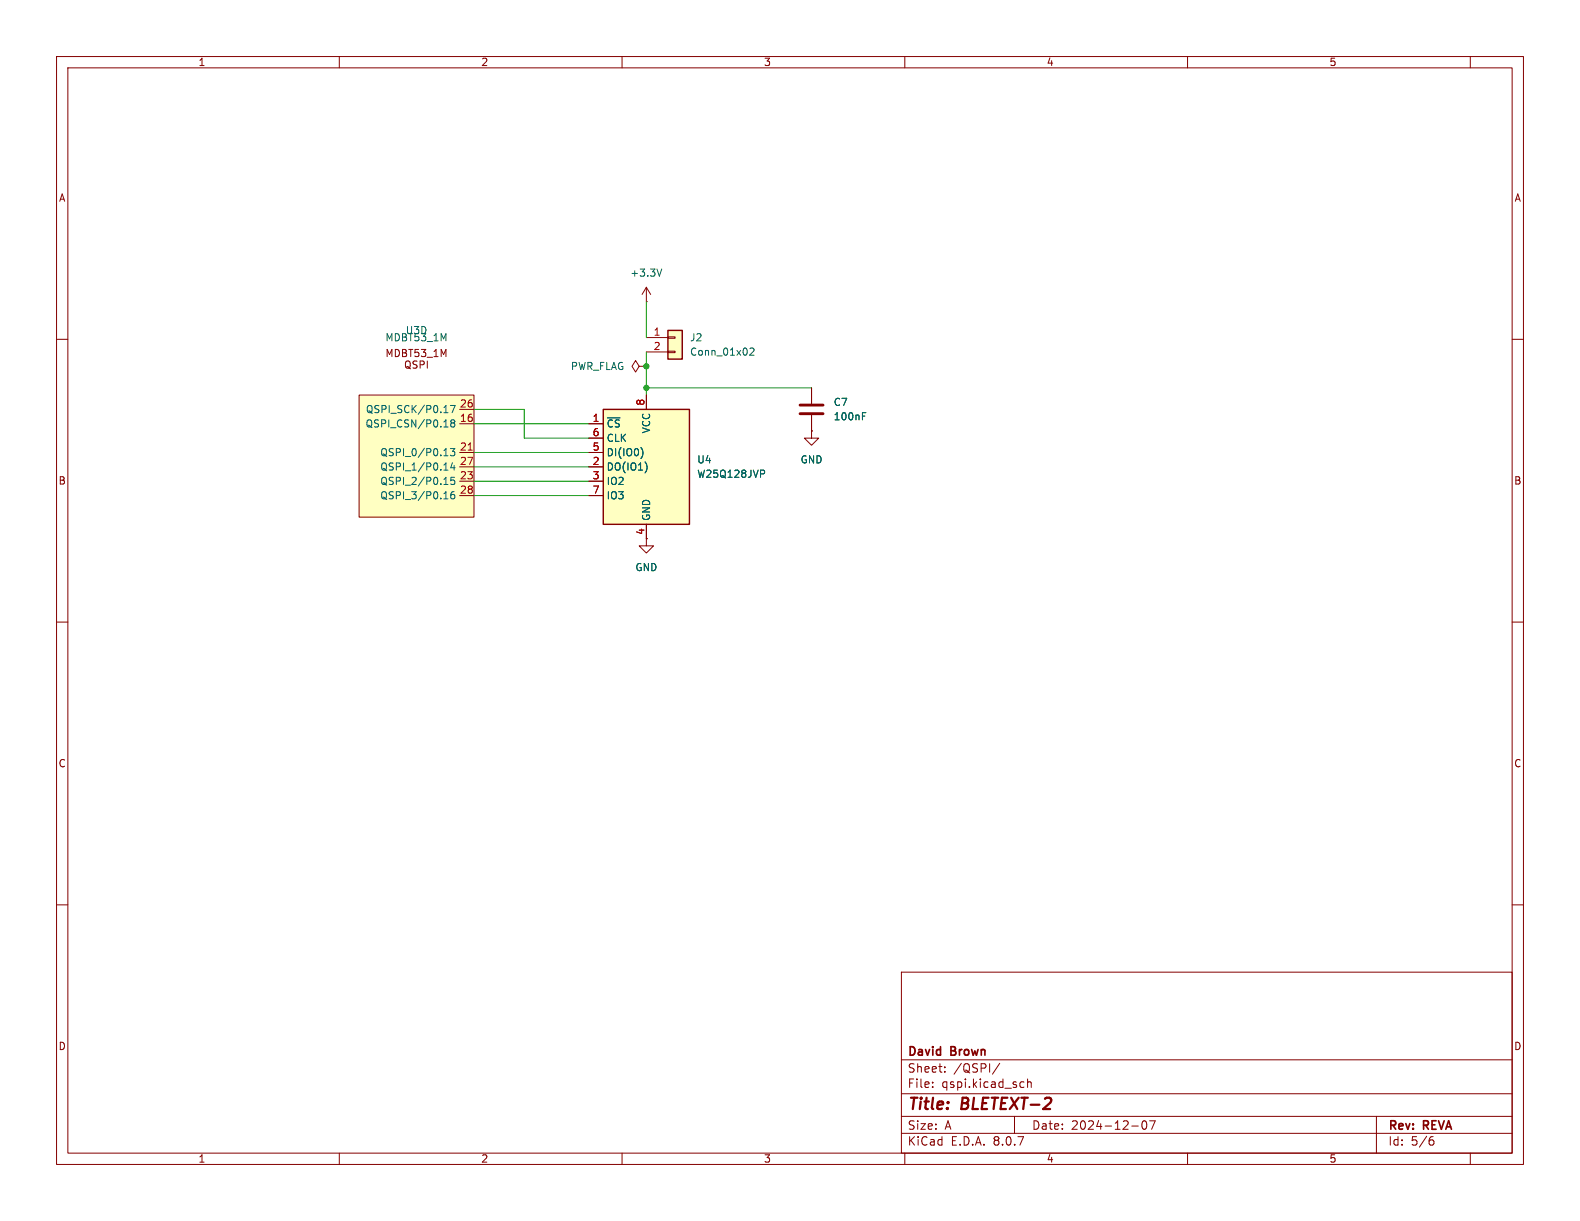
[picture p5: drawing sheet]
<svg xmlns="http://www.w3.org/2000/svg" width="279mm" height="216mm" viewBox="0 0 279 216" stroke-linecap="round" stroke-linejoin="round" font-family="sans-serif">
<g fill="none" stroke="#840000" stroke-width=".18">
<path d="M10 10h259.4v195.9h-259.4zM12 12h255.4v191.9h-255.4zM60 10v2M110 10v2M160 10v2M210 10v2M260 10v2M114.3 53.3h.1M114.3 50.8l-.8 1.3M114.3 50.8v2.5M114.3 50.8l.8 1.3M10 60h2"/>
<path d="M267.4 60h2M10 110h2M267.4 110h2M10 160h2M159.4 171.9h108v32h-108zM267.4 160h2M159.4 197.4h108M159.4 193.4h108M159.4 187.4h108M164.9 192.1v.2M164.9 191.4v.1M167.1 189.4v.2"/>
<path d="M167.1 188.7v.1M176.8 188l-1.3 1.9M179.4 197.4v3M180.6 191.3l.5 .1M181.1 192.2l-.5 .1M181.7 191.4l.2-.1 .4 .1 .1 .9M181.7 190.8v1.5M200.1 199.1h1.2M202.1 198.3l.2-.1a.81 .81 0 0 1 .6 .6 .81 .81 0 0 1-.3 .8l-.2 .1a.81 .81 0 0 1-.3-1.4zM203.3 198.2h1l-.7 1.5M243.4 197.4v6.5M60 203.9v2"/>
<path d="M110 203.9v2M159.4 200.4h108M160 203.9v2M210 203.9v2M253 201.6h.4l.2 .2-.1 .5-.5 .2M253.4 201l-.4 .1M260 203.9v2"/>
</g>
<path d="M117 47.6l-.4 1.2" fill="none" stroke="#006464" stroke-width=".18"/>
<path d="M118.1 58.4h2.5v5.1h-2.5z" fill="#ffffc2"/>
<path d="M114.3 59.7h3.8M118.1 59.6h1.3v.2h-1.3zM113 64.8l-.6-1-.6 1 .6 1 .6-1h1.3M114.3 64.8h.1M114.3 62.2h3.8M118.1 62.1h1.3v.3h-1.3z" fill="none" stroke="#840000" stroke-width=".18"/>
<path d="M118.1 58.4h2.5v5.1h-2.5z" fill="none" stroke="#840000" stroke-width=".25"/>
<path d="M132.6 61.7l.5-.2 .2 .4-.7 .9h.7" fill="none" stroke="#006464" stroke-width=".18"/>
<path d="M63.5 69.9h20.3v21.5h-20.3z" fill="#ffffc2"/>
<g fill="none" stroke="#840000" stroke-width=".18">
<path d="M63.5 69.9h20.3v21.5h-20.3zM68.5 63.1v-1.3l.4 .9 .4-.9v1.3M69.9 61.8a.64 .64 0 0 1 .7 .6 .64 .64 0 0 1-.7 .7zM71.2 61.8h.4l.2 .2-.2 .4 .2 .1 .1 .3-.2 .3h-.5zM71.2 62.4h.4M71.8 64l.2-.2a.43 .43 0 0 1 .5 .5v.4a.42 .42 0 0 1-.4 .4 .42 .42 0 0 1-.4-.4zM71.9 64.8l.7 .4M72.3 61.8h.7M72.6 61.8v1.3M73.8 63.9l-.5-.1-.2 .2v.3l.5 .3 .2 .3-.3 .2-.5-.1M74 61.8h-.6v.6l.1-.1h.5l.1 .2-.1 .4-.2 .2-.4-.2M74.3 64.5l.6-.1 .1-.1v-.3l-.7-.2v1.3"/>
<path d="M74.5 61.8h.8l-.4 .5 .3 .1v.5l-.1 .2-.6-.2M75.5 63.2h1M75.6 63.8v1.3M76.7 63.1h.8M76.7 62.1l.4-.3v1.3M78 63.1v-1.3l.4 .9 .5-.9v1.3M81.3 74.9h2.5M81.3 72.4h2.5M143.5 76.2v1.3h1.3l-1.3 1.2-1.3-1.2h1.3M143.5 76.2h.1M143.5 68.6v2.8M143.5 73.4v2.8"/>
<path d="M81.3 80h2.5M81.3 85.1h2.5M81.3 82.6h2.5M81.3 87.6h2.5M114.3 95.3v1.2h1.3l-1.3 1.3-1.3-1.3h1.3"/>
</g>
<g fill="none" stroke="#006464" stroke-width=".18">
<path d="M78.5 75.5h.7M78.5 73h.7M79.6 79.3h.8l-.4 .5 .4 .1v.6l-.2 .1-.6-.1M79.6 71.7h.9l-.6 1.3M79.9 74.8l-.2 .2 .1 .4 .1 .1 .4-.1 .1-.1v-.3l-.2-.2M79.9 74.8l-.2-.3 .2-.3h.3l.2 .3-.2 .3M79.9 74.8h.3M152.5 73h.6M152.5 73.6h.4M78.5 80.6h.7M78.5 85.7h.7M78.5 83.1h.7"/>
<path d="M78.5 88.2h.7M80 81.8l-.3 .9h.8M80.3 86.9l-.4 .1a.86 .86 0 0 0 0 1.2l.5-.1v-.4l-.2-.3h-.3l-.2 .3M80.3 82.3v.8M80.4 84.4h-.6l-.1 .6 .2-.1h.4l.1 .2v.4l-.2 .2-.5-.2"/>
</g>
<path d="M82.8 79.6h.7" fill="none" stroke="#a90000" stroke-width=".18"/>
<path d="M141.5 73.2h4M141.5 71.6h4" fill="none" stroke="#840000" stroke-width=".51"/>
<path d="M106.7 72.4h15.2v20.3h-15.2z" fill="#ffffc2"/>
<path d="M106.7 72.4h15.2v20.3h-15.2z" fill="none" stroke="#840000" stroke-width=".25"/>
<path d="M104.1 74.9h2.6M104.1 77.5h2.6M114.3 69.9v2.5M143.5 76.2h.1M143.5 68.6v2.8M143.5 73.4v2.8M104.1 82.6h2.6M104.1 85.1h2.6M104.1 80h2.6M104.1 87.6h2.6M114.3 92.7v2.6" fill="none" stroke="#840000" stroke-width=".18"/>
<path d="M113.4 79.2a1.49 1.49 0 0 1 0 1.8M152.5 73.6h.4M152.5 73h.6M114.4 82.2v.9M134.5 83.1h.5l.2 .3-.1 .3-.6 .1" fill="none" stroke="#006464" stroke-width=".18"/>
<path d="M114.3 53.3v6.4M83.8 72.4h8.9v5.1h11.4M83.8 74.9h20.3M114.3 62.2v7.7M114.3 68.6h29.2M83.8 87.6h20.3M83.8 82.6h20.3M83.8 85.1h20.3M83.8 80h20.3" fill="none" stroke="#009600" stroke-width=".18"/>
<g fill="#009600" stroke="#009600" stroke-width=".18">
<circle cx="114.3" cy="64.8" r=".46"/>
<circle cx="114.3" cy="68.6" r=".46"/>
</g>
<g font-size="2.8" fill="#840000">
<text x="160.4" y="196.8">Title:</text>
<text x="170.1" y="196.8">BLETEXT-2</text>
</g>
<g font-size="2.1" fill="#840000">
<text x="160.4" y="189.9">Sheet:</text>
<text x="160.4" y="187.1">David</text>
<text x="168.2" y="187.1">Brown</text>
<text x="168.6" y="189.9">/QSPI/</text>
<text x="160.4" y="192.6">File:</text>
<text x="166.5" y="192.6">qspi.kicad_sch</text>
<text x="160.4" y="202.8">KiCad</text>
<text x="160.4" y="200">Size:</text>
<text x="167.1" y="200">A</text>
<text x="168.1" y="202.8">E.D.A.</text>
<text x="175.7" y="202.8">8.0.7</text>
<text x="182.4" y="200">Date:</text>
<text x="189.4" y="200">2024-12-07</text>
<text x="245.4" y="200.2">Rev:</text>
<text x="245.4" y="202.8">Id:</text>
<text x="249.5" y="202.8">5/6</text>
<text x="251.8" y="200.2">REVA</text>
</g>
<g font-size="1.8" fill="#840000">
<text x="35" y="11.9">1</text>
<text x="85" y="11.9">2</text>
<text x="135" y="11.9">3</text>
<text x="185" y="11.9">4</text>
<text x="235" y="11.9">5</text>
<text x="10.3" y="35.9">A</text>
<text x="267.7" y="35.9">A</text>
<text x="10.3" y="85.9">B</text>
<text x="267.7" y="85.9">B</text>
<text x="10.3" y="135.9">C</text>
<text x="267.7" y="135.9">C</text>
<text x="10.3" y="185.9">D</text>
<text x="267.7" y="185.9">D</text>
<text x="35" y="205.8">1</text>
<text x="85" y="205.8">2</text>
<text x="135" y="205.8">3</text>
<text x="185" y="205.8">4</text>
<text x="235" y="205.8">5</text>
</g>
<g font-size="1.8" fill="#006464">
<text x="111.4" y="49.1">+3.3V</text>
<text x="71.7" y="59.3">U3D</text>
<text x="68.1" y="60.6">MDBT53_1M</text>
<text x="100.8" y="65.6">PWR_FLAG</text>
<text x="121.9" y="60.6">J2</text>
<text x="121.9" y="63.1">Conn_01x02</text>
<text x="147.3" y="72">C7</text>
<text x="64.5" y="75.8">QSPI_CSN/P0.18</text>
<text x="64.6" y="73.3">QSPI_SCK/P0.17</text>
<text x="107.2" y="75.8">~{CS}</text>
<text x="115.2" y="76.7" transform="rotate(-90 115.2 76.7)">VCC</text>
<text x="147.3" y="74.5">100nF</text>
<text x="67.1" y="80.9">QSPI_0/P0.13</text>
<text x="67.1" y="83.4">QSPI_1/P0.14</text>
<text x="107.2" y="83.4">DO(IO1)</text>
<text x="107.2" y="80.9">DI(IO0)</text>
<text x="107.2" y="78.3">CLK</text>
<text x="123.2" y="82.1">U4</text>
<text x="141.5" y="82.1">GND</text>
<text x="67.1" y="86">QSPI_2/P0.15</text>
<text x="67.1" y="88.5">QSPI_3/P0.16</text>
<text x="107.2" y="86">IO2</text>
<text x="107.2" y="88.5">IO3</text>
<text x="123.2" y="84.7">W25Q128JVP</text>
<text x="115.2" y="92.2" transform="rotate(-90 115.2 92.2)">GND</text>
<text x="112.3" y="101.2">GND</text>
</g>
<g font-size="1.8" fill="#a90000">
<text x="115.5" y="59.4">1</text>
<text x="115.5" y="62">2</text>
<text x="114" y="71.8" transform="rotate(-90 114 71.8)">8</text>
<text x="81.2" y="74.7">16</text>
<text x="81.2" y="72.1">26</text>
<text x="104.7" y="74.7">1</text>
<text x="104.7" y="77.2">6</text>
<text x="81.2" y="79.8">21</text>
<text x="81.2" y="82.3">27</text>
<text x="104.7" y="82.3">2</text>
<text x="104.7" y="79.8">5</text>
<text x="81.2" y="84.8">23</text>
<text x="81.2" y="87.4">28</text>
<text x="104.7" y="84.8">3</text>
<text x="104.7" y="87.4">7</text>
<text x="114" y="94.7" transform="rotate(-90 114 94.7)">4</text>
</g>
</svg>
